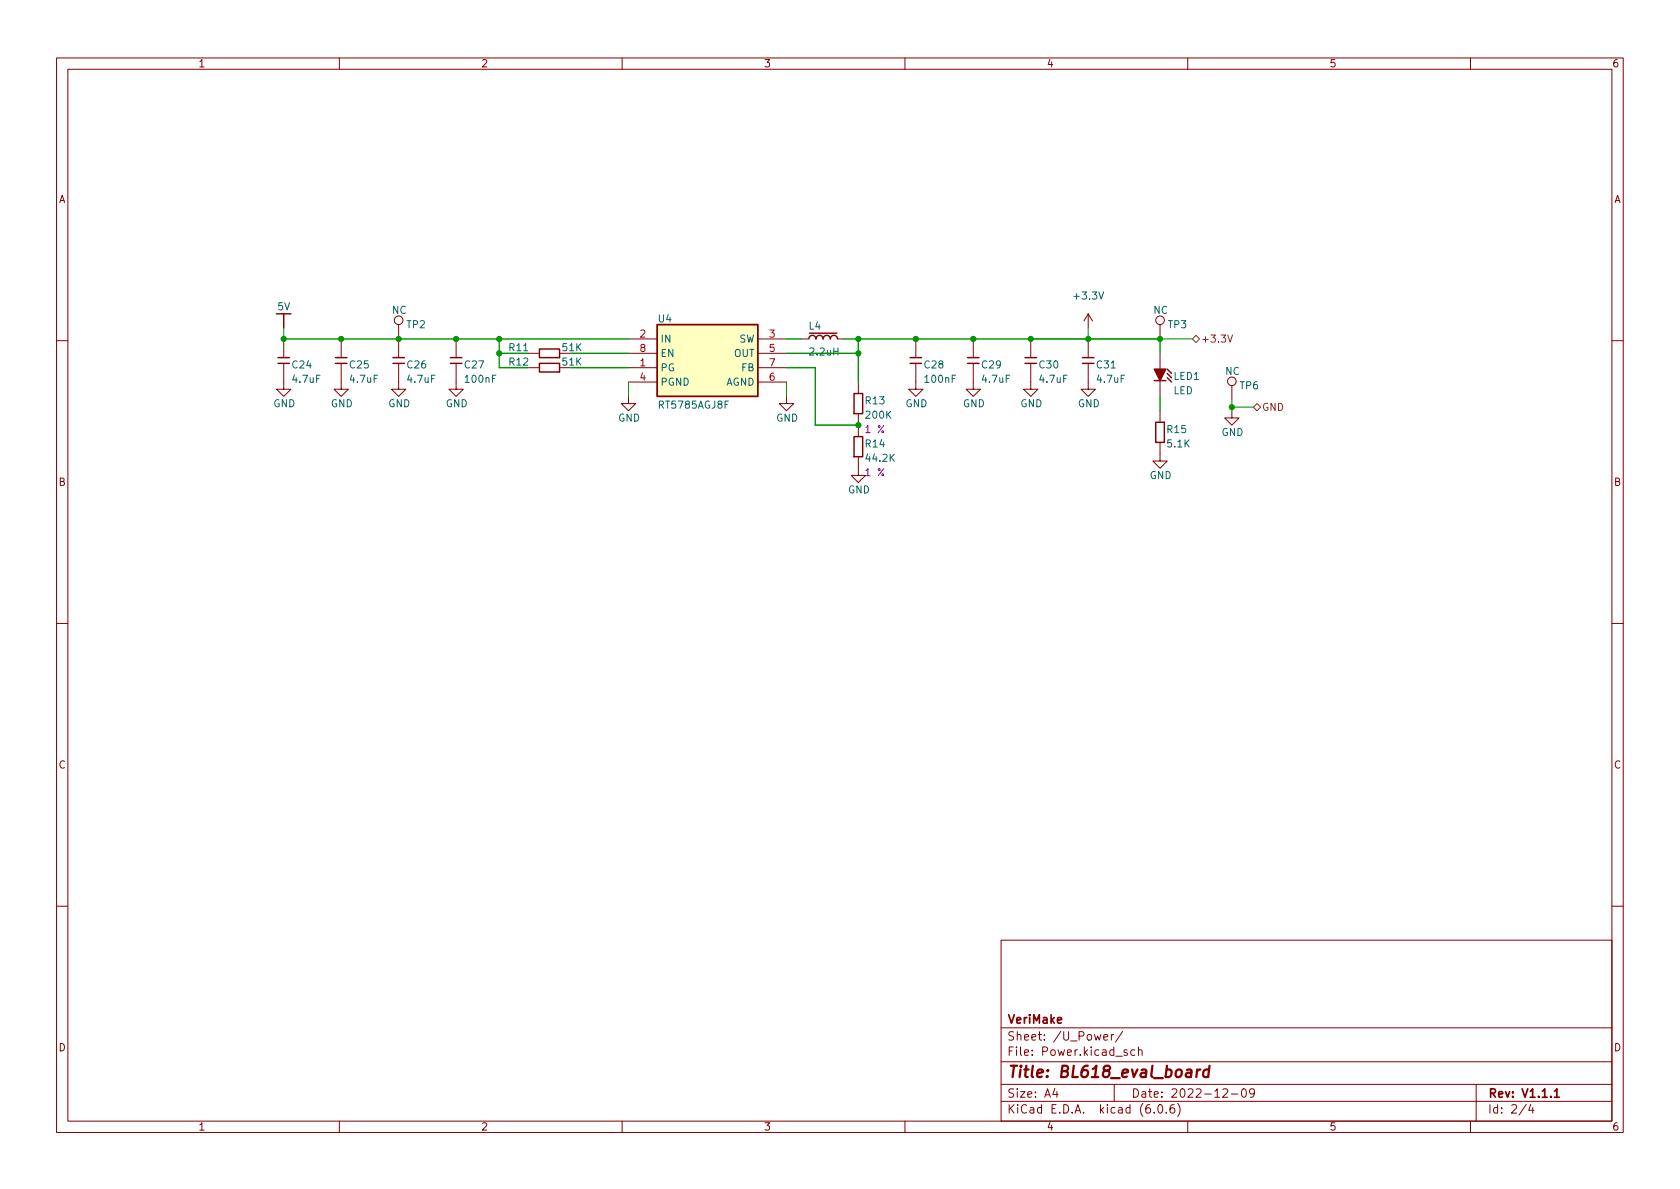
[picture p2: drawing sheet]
<svg xmlns="http://www.w3.org/2000/svg" width="297mm" height="210mm" viewBox="0 0 297 210" stroke-linecap="round" stroke-linejoin="round" font-family="sans-serif">
<g fill="none" stroke="#840000" stroke-width=".18">
<path d="M10 10.2h277v190.1h-277zM12 12.2h273v186.1h-273zM60 10.2v2M110 10.2v2M160 10.2v2M210 10.2v2M260 10.2v2M50.2 59.9v3.2M60.3 59.9v3.2M70.5 57.4v5.7M80.6 59.9v3.2M111.1 59.9h5.1"/>
<path d="M134 59.9h5.1M141.6 59.9h1.3M148.2 59.9h1M161.9 59.9v3.2M172.1 59.9v3.2M182.2 59.9v3.2M192.4 55.5l-.8 1.3M192.4 55.5v2.5M192.4 59.9v3.2M192.4 55.5l.8 1.3M205.1 57.4v2.5M10 60.2h2"/>
<path d="M50.2 64.4v4.4h1.2l-1.2 1.3-1.3-1.3h1.3M60.3 64.4v4.4h1.3l-1.3 1.3-1.2-1.3h1.2M70.5 64.4v4.4h1.3l-1.3 1.3-1.3-1.3h1.3M80.6 64.4v4.4h1.3l-1.3 1.3-1.2-1.3h1.2M93.3 65h1.9M93.3 62.5h1.9M111.1 70.1v1.3h1.3l-1.3 1.2-1.2-1.2h1.2M111.1 65h5.1M111.1 67.6h5.1M111.1 62.5h5.1M134 65h5.1M134 67.6h5.1"/>
<path d="M134 62.5h5.1M139.1 70.1v1.3h1.2l-1.2 1.2-1.3-1.2h1.3M151.8 67.6v1.9M151.8 73.3v3.8M161.9 64.4v4.4h1.3l-1.3 1.3-1.2-1.3h1.2M172.1 64.4v4.4h1.3l-1.3 1.3-1.3-1.3h1.3M182.2 64.4v4.4h1.3l-1.3 1.3-1.2-1.3h1.2M192.4 64.4v4.4h1.3l-1.3 1.3-1.3-1.3h1.3M205.1 78.4v3.1h1.3l-1.3 1.3-1.3-1.3h1.3M205.1 62.5v2.6M205.1 67.4v2.7M205.1 72.6v1.9"/>
<path d="M217.8 72.6v1.3h1.3l-1.3 1.3-1.3-1.3h1.3M217.8 68.2v2.5M285 60.2h2M151.8 80.9v3.2h1.2l-1.2 1.2-1.3-1.2h1.3M10 110.2h2M285 110.2h2M10 160.2h2M177 166.3h108v32h-108zM285 160.2h2M60 198.3v2M110 198.3v2M160 198.3v2"/>
<path d="M177 194.8h108M177 191.8h108M177 187.8h108M177 181.8h108M186.5 192.5l-.4 1h1M186.9 193v1M195.1 183.4l.8-.1-.1-.3-.4-.1-.3 .2 .1 .8h.6M196.5 182.9v1M196.9 182.9l-.3 .1-.1 .2M197 191.8v3M198.5 182.4l-1.3 1.9M199.3 185.7l-.4-.1-.2 .2 .1 .3 .5 .1v.4h-.6"/>
<path d="M200.6 185.7l-.4-.1-.3 .3v.4l.2 .3h.5M201.3 185.8l.2-.2 .4 .1v.9M201.3 185.1v1.5M204.1 196.7v.1M204.9 195.4l.2-.1a.81 .81 0 0 1 .6 .7 .81 .81 0 0 1-.3 .8h-.2a.81 .81 0 0 1-.6-.6 .81 .81 0 0 1 .3-.8zM206.2 196.7v.1M207.6 195.3a.59 .59 0 0 0-.7 .7v.5l.1 .3h.4l.2-.1 .1-.5-.1-.2-.5-.1-.2 .3M208.2 195.1a1.72 1.72 0 0 1 0 2.3M210 198.3v2M216.2 192.7l.6-.2 .2 .2 .1 .3-1 1h1M217.7 193.5h1.2M219.7 192.6l.2-.1a.81 .81 0 0 1 .5 .7 .81 .81 0 0 1-.3 .8h-.1a.81 .81 0 0 1-.6-.6 .81 .81 0 0 1 .3-.8z"/>
<path d="M221.8 193.2l-.3 .3-.4-.1-.2-.2 .2-.6 .4-.1 .2 .2a.99 .99 0 0 1-.3 1.3h-.3M260 198.3v2M261 191.8v6.5M269.9 195.3l-1.3 1.9M270.6 195.3l-.3 1h.9M271 195.8v1"/>
<circle cx="70.5" cy="56.6" r=".76"/>
<circle cx="205.1" cy="56.6" r=".76"/>
<circle cx="217.8" cy="67.4" r=".76"/>
</g>
<path d="M274.8 193l.5-.5v1.5M274.8 194h.9" fill="none" stroke="#840000" stroke-width=".3"/>
<path d="M211.7 189.1l-.2 1.4M212.3 189.1l-.4 .1-.3 .3M213.8 189.2a.66 .66 0 0 0-1 .3l-.1 .6 .2 .3 .1 .1 .6-.1M213.9 188.5l-.3 2" fill="none" stroke="#840000" stroke-width=".4"/>
<g fill="none" stroke="#840000" stroke-width=".25">
<path d="M50.2 55.5v2.5M116.2 57.4h17.8v12.7h-17.8zM143 59.9a.64 .64 0 0 1 .6-.6 .64 .64 0 0 1 .7 .6 .64 .64 0 0 1 .6-.6 .64 .64 0 0 1 .6 .6 .64 .64 0 0 1 .7-.6 .64 .64 0 0 1 .6 .6 .64 .64 0 0 1 .6-.6 .64 .64 0 0 1 .7 .6M143.1 58.9h4.9M49.1 64.3h2.1M49.1 63.2h2.1M59.3 64.3h2M59.3 63.2h2M69.5 64.3h2M69.5 63.2h2M79.6 64.3h2.1M79.6 63.2h2.1"/>
<path d="M95.4 64.3h3.5v1.5h-3.5zM95.4 61.7h3.5v1.5h-3.5zM151 77.2h1.5v3.6h-1.5zM151 69.6h1.5v3.5h-1.5zM160.9 64.3h2M160.9 63.2h2M171.1 64.3h2M171.1 63.2h2M181.2 64.3h2.1M181.2 63.2h2.1M191.4 64.3h2M191.4 63.2h2"/>
<path d="M204.1 67.3h2M204.3 74.7h1.6v3.5h-1.6zM206.4 66.8l.7 .8M206.4 66l.7 .8M206.4 65.3l.7 .7"/>
</g>
<path d="M116.2 57.4h17.8v12.7h-17.8z" fill="#ffffc2" stroke="#ffffc2" stroke-width=".18"/>
<path d="M204.1 65.3h2l-1 2z" fill="#840000" stroke="#840000" stroke-width=".25"/>
<path d="M210.8 59.9l.7-.6 .6 .6-.6 .7zM217.1 59.2l.4 1.3 .4-1.3M221.6 72l.6-.6 .7 .6-.7 .6z" fill="none" stroke="#725600" stroke-width=".18"/>
<path d="M50.2 59.9h60.9M88.3 59.9v5.1h5M139.1 59.9h2.5M149.2 59.9h55.9v2.6M151.8 59.9v7.7M88.3 62.5h5M101 65h10.1M101 62.5h10.1M139.1 65h5v10.2h7.7M139.1 62.5h12.7M205.1 70.1v2.5" fill="none" stroke="#009600" stroke-width=".25"/>
<path d="M50.2 58v1.9M182.2 59.9h28.6M192.4 58v1.9M111.1 67.6v2.5M139.1 67.6v2.5M217.8 70.7v1.9M217.8 72h3.8" fill="none" stroke="#009600" stroke-width=".18"/>
<g fill="#009600" stroke="#009600" stroke-width=".18">
<circle cx="80.6" cy="59.9" r=".46"/>
<circle cx="88.3" cy="59.9" r=".46"/>
<circle cx="50.2" cy="59.9" r=".46"/>
<circle cx="60.3" cy="59.9" r=".46"/>
<circle cx="88.3" cy="62.5" r=".46"/>
<circle cx="70.5" cy="59.9" r=".46"/>
<circle cx="192.4" cy="59.9" r=".46"/>
<circle cx="205.1" cy="59.9" r=".46"/>
<circle cx="217.8" cy="72" r=".46"/>
<circle cx="182.2" cy="59.9" r=".46"/>
<circle cx="151.8" cy="59.9" r=".46"/>
<circle cx="161.9" cy="59.9" r=".46"/>
<circle cx="172.1" cy="59.9" r=".46"/>
<circle cx="151.8" cy="62.5" r=".46"/>
<circle cx="151.8" cy="75.2" r=".46"/>
</g>
<text font-size="2.8" fill="#840000" x="178" y="190.6">Title: BL618_eval_board</text>
<g font-size="2.1" fill="#840000">
<text x="178" y="184">Sheet: /U_Power/</text>
<text x="178" y="181">VeriMake</text>
<text x="178" y="186.7">File: Power.kicad_sch</text>
<text x="178" y="196.9">KiCad E.D.A. kicad (6.0.6)</text>
<text x="178" y="194.1">Size: A4</text>
<text x="200" y="194.1">Date: 2022-12-09</text>
<text x="263" y="194.1">Rev: V1.1.1</text>
<text x="263" y="196.9">Id: 2/4</text>
</g>
<g font-size="1.8" fill="#840000">
<text x="35" y="11.9">1</text>
<text x="85" y="11.9">2</text>
<text x="135" y="11.9">3</text>
<text x="185" y="11.9">4</text>
<text x="235" y="11.9">5</text>
<text x="285" y="11.9">6</text>
<text x="10.3" y="35.9">A</text>
<text x="285.3" y="35.9">A</text>
<text x="10.3" y="85.9">B</text>
<text x="285.3" y="85.9">B</text>
<text x="10.3" y="135.9">C</text>
<text x="285.3" y="135.9">C</text>
<text x="10.3" y="185.9">D</text>
<text x="285.3" y="185.9">D</text>
<text x="35" y="199.9">1</text>
<text x="85" y="199.9">2</text>
<text x="135" y="199.9">3</text>
<text x="185" y="199.9">4</text>
<text x="235" y="199.9">5</text>
<text x="285" y="199.9">6</text>
</g>
<g font-size="1.8" fill="#006464">
<text x="190.1" y="53">+3.3V</text>
<text x="49.1" y="54.9">5V</text>
<text x="69.3" y="55.5">NC</text>
<text x="71.9" y="58">TP2</text>
<text x="116.4" y="57">U4</text>
<text x="143" y="58.3">L4</text>
<text x="203.9" y="55.5">NC</text>
<text x="206.6" y="58">TP3</text>
<text x="51.7" y="65.1">C24</text>
<text x="61.9" y="65.1">C25</text>
<text x="72.1" y="65.1">C26</text>
<text x="82.2" y="65.1">C27</text>
<text x="90.1" y="64.6">R12</text>
<text x="90.1" y="62.1">R11</text>
<text x="99.5" y="64.6">51K</text>
<text x="99.5" y="62.1">51K</text>
<text x="116.7" y="65.7">PG</text>
<text x="116.7" y="60.6">IN</text>
<text x="116.7" y="63.1">EN</text>
<text x="129.7" y="63.1">OUT</text>
<text x="130.6" y="60.6">SW</text>
<text x="131.1" y="65.7">FB</text>
<text x="143.3" y="62.9">2.2uH</text>
<text x="163.5" y="65.1">C28</text>
<text x="173.7" y="65.1">C29</text>
<text x="183.8" y="65.1">C30</text>
<text x="194" y="65.1">C31</text>
<text x="51.8" y="67.7">4.7uF</text>
<text x="62" y="67.7">4.7uF</text>
<text x="72.2" y="67.7">4.7uF</text>
<text x="82.4" y="67.7">100nF</text>
<text x="116.7" y="68.2">PGND</text>
<text x="128.3" y="68.2">AGND</text>
<text x="153.1" y="71.5">R13</text>
<text x="163.7" y="67.7">100nF</text>
<text x="173.8" y="67.7">4.7uF</text>
<text x="183.9" y="67.7">4.7uF</text>
<text x="194.1" y="67.7">4.7uF</text>
<text x="207.4" y="69.7">LED</text>
<text x="207.5" y="67.2">LED1</text>
<text x="216.6" y="66.3">NC</text>
<text x="219.3" y="68.8">TP6</text>
<text x="48.3" y="72">GND</text>
<text x="58.5" y="72">GND</text>
<text x="68.6" y="72">GND</text>
<text x="78.8" y="72">GND</text>
<text x="109.3" y="74.5">GND</text>
<text x="116.6" y="72.3">RT5785AGJ8F</text>
<text x="137.2" y="74.5">GND</text>
<text x="153.2" y="74">200K</text>
<text x="160.1" y="72">GND</text>
<text x="170.2" y="72">GND</text>
<text x="180.4" y="72">GND</text>
<text x="190.5" y="72">GND</text>
<text x="206.4" y="76.6">R15</text>
<text x="215.9" y="77.1">GND</text>
<text x="153.1" y="79.1">R14</text>
<text x="153.3" y="81.6">44.2K</text>
<text x="206.5" y="79.1">5.1K</text>
<text x="149.9" y="87.2">GND</text>
<text x="203.2" y="84.7">GND</text>
</g>
<g font-size="1.8" fill="#a90000">
<text x="113.2" y="59.7">2</text>
<text x="136" y="59.7">3</text>
<text x="113.2" y="64.8">1</text>
<text x="113.2" y="62.2">8</text>
<text x="136" y="62.2">5</text>
<text x="136" y="64.8">7</text>
<text x="113.2" y="67.3">4</text>
<text x="136" y="67.3">6</text>
</g>
<g font-size="1.8" fill="#725600">
<text x="212.3" y="60.6">+3.3V</text>
<text x="223.1" y="72.6">GND</text>
</g>
<g font-size="1.8" fill="#840084">
<text x="153.2" y="76.6">1 %</text>
<text x="153.2" y="84.2">1 %</text>
</g>
</svg>
